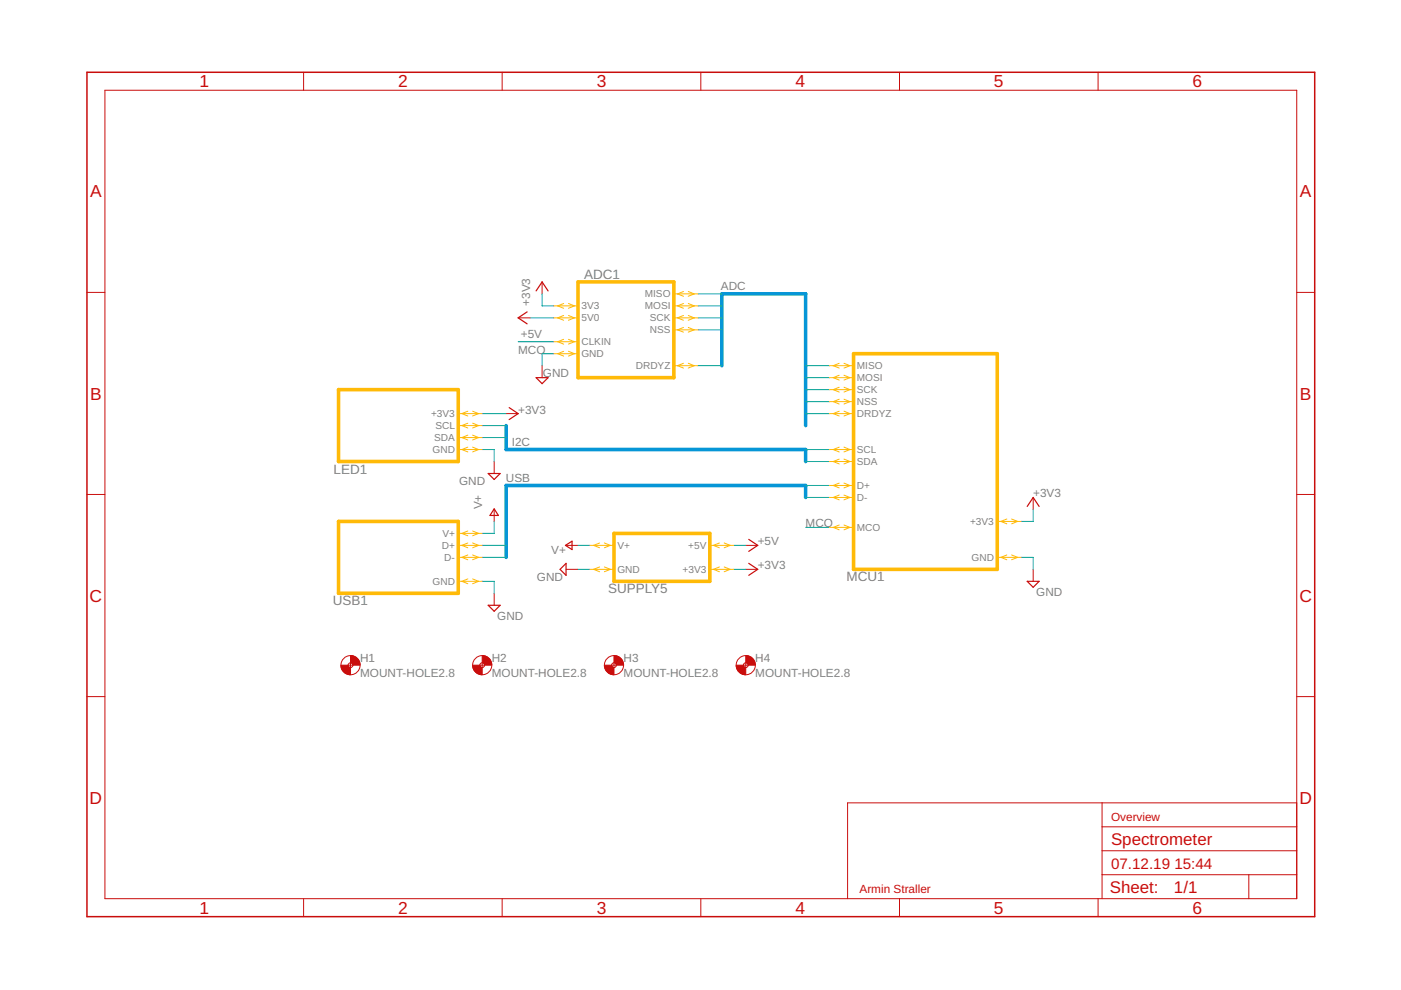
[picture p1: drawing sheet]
<svg xmlns="http://www.w3.org/2000/svg" width="297mm" height="210mm" viewBox="0 0 297 210" stroke-linecap="round" stroke-linejoin="round" font-family="sans-serif">
<g fill="none" stroke="#c90d0c" stroke-width=".25">
<path d="M111.8 66.1l-1.9 1.3 1.9 1.3M113.7 61.7l1.2-1.9 1.3 1.9M107.9 86.4l2 1.3-2 1.3M113.7 80.1h2.5l-1.3 1.2zM103.5 100.4h2.5l-1.2 1.3zM104.8 107.9l.9 1.4h-1.8zM119.9 115.6l1.4-.9v1.8zM120 119.4v2.6l-1.3-1.3zM158.7 119.4l2 1.3-2 1.3M158.7 114.4l2 1.2-2 1.3M217.8 107.4l1.3-1.9 1.2 1.9M103.5 128.3h2.5l-1.2 1.3z"/>
<path d="M217.8 123.3h2.5l-1.2 1.2z"/>
</g>
<g fill="none" stroke="#c90d0c" stroke-width=".21">
<path d="M22.2 19.1h252.7v171.4h-252.7zM64.4 15.3v3.8M106.5 15.3v3.8M148.6 15.3v3.8M190.7 15.3v3.8M232.8 15.3v3.8M114.9 59.8v2.5M18.4 62h3.8M109.9 67.4h2.5M114.9 77.5v2.6M274.9 62h3.8M104.8 97.9v2.5"/>
<path d="M107.3 87.7h2.6M18.4 104.8h3.8M104.8 108v2.6M120 115.6h2.6M158.1 115.6h2.6M219.1 105.5v2.5M274.9 104.8h3.8M104.8 125.8v2.5M120 120.7h2.6M158.1 120.7h2.6M219.1 120.7v2.6M18.4 147.7h3.8"/>
<path d="M73.8 141h1M74.3 140.5v1M101.7 141h1M102.2 140.5v1M129.7 141h1M130.2 140.5v1M157.6 141h1M158.1 140.5v1M274.9 147.7h3.8M233.7 170.2v20.3M233.7 175.3h41.2M274.9 170.2h-95.2v20.3"/>
<path d="M64.4 190.5v3.9M106.5 190.5v3.9M148.6 190.5v3.9M190.7 190.5v3.9M232.8 190.5v3.9M233.7 185.5h41.2M233.7 180.4h41.2M264.8 185.5v5"/>
<circle cx="74.3" cy="141" r="2.03"/>
<circle cx="74.3" cy="141" r=".51"/>
<circle cx="102.2" cy="141" r="2.03"/>
<circle cx="102.2" cy="141" r=".51"/>
<circle cx="130.2" cy="141" r="2.03"/>
<circle cx="130.2" cy="141" r=".51"/>
<circle cx="158.1" cy="141" r="2.03"/>
<circle cx="158.1" cy="141" r=".51"/>
</g>
<g fill="#c90d0c" stroke="#c90d0c" stroke-width=".21">
<path d="M74.3 139a2 2 0 0 1 2 2h-1.5l-.2-.4-.3-.1z" fill-rule="evenodd"/>
<path d="M72.3 141h1.5l.2 .4 .3 .1v1.6a2 2 0 0 1-2-2.1z" fill-rule="evenodd"/>
<path d="M102.2 139a2 2 0 0 1 2.1 2h-1.6v-.3l-.5-.2z" fill-rule="evenodd"/>
<path d="M100.2 141h1.5l.2 .4 .3 .1v1.6a2.04 2.04 0 0 1-2-2.1z" fill-rule="evenodd"/>
<path d="M130.2 139a2 2 0 0 1 2 2h-1.5l-.2-.4-.3-.1z" fill-rule="evenodd"/>
<path d="M128.1 141h1.6l.1 .3 .4 .2v1.6a2.04 2.04 0 0 1-2.1-2.1z" fill-rule="evenodd"/>
<path d="M158.1 139a2 2 0 0 1 2 2h-1.5l-.2-.4-.3-.1z" fill-rule="evenodd"/>
<path d="M156.1 141h1.5l.1 .3 .4 .2v1.6a2.04 2.04 0 0 1-2-2.1z" fill-rule="evenodd"/>
</g>
<path d="M18.4 15.3h260.3v179.1h-260.3z" fill="none" stroke="#c90d0c" stroke-width=".32"/>
<path d="M153 77.5v-15.2h17.8v27.9M107.3 90.2v5.1h63.5v2.6M170.8 105.5v-2.6h-63.5v15.3" fill="none" stroke="#0696d7" stroke-width=".76"/>
<g fill="none" stroke="#0dab76" stroke-width=".21">
<path d="M109.9 72.5h7.6M112.4 67.4h5.1M114.9 62.3v2.6h2.6M117.5 75h-2.6v2.5M148 62.3h5M148 77.5h5M148 64.9h5M148 67.4h5M148 69.9h5M170.8 77.5h5.1M102.2 87.7h5.1M102.2 95.3h2.6v2.6"/>
<path d="M102.2 90.2h5.1M102.2 92.8h5.1M170.8 80.1h5.1M170.8 82.6h5.1M170.8 85.2h5.1M170.8 87.7h5.1M170.8 95.3h5.1M170.8 97.9h5.1M102.2 115.6h5.1M102.2 118.2h5.1M104.8 110.6v2.5h-2.6M122.6 115.6h2.5"/>
<path d="M155.6 115.6h2.5M170.8 102.9h5.1M170.8 105.5h5.1M170.8 111.8h5.1M216.5 118.2h2.6v2.5M219.1 108v2.6h-2.6M102.2 123.3h2.6v2.5M122.6 120.7h2.5M155.6 120.7h2.5"/>
</g>
<path d="M122.6 59.8h20.3v20.3h-20.3zM181 75h30.4v45.7h-30.4zM71.8 82.6h25.4v15.3h-25.4zM71.8 110.6h25.4v15.2h-25.4zM130.2 113.1h20.3v10.2h-20.3z" fill="none" stroke="#ffba08" stroke-width=".76"/>
<g fill="none" stroke="#ffba08" stroke-width=".21">
<path d="M117.5 64.9h5.1M117.5 67.4h5.1M117.5 75h5.1M117.5 72.5h5.1M119.5 64.3l-1.3 .6 1.3 .5M119.5 66.9l-1.3 .5 1.3 .5M119.5 74.5l-1.3 .5 1.3 .5M119.5 71.9l-1.3 .6 1.3 .5M120.5 64.3l1.3 .6-1.3 .5M120.5 66.9l1.3 .5-1.3 .5M120.5 74.5l1.3 .5-1.3 .5M120.5 71.9l1.3 .6-1.3 .5"/>
<path d="M142.9 77.5h5.1M142.9 64.9h5.1M142.9 67.4h5.1M142.9 62.3h5.1M142.9 69.9h5.1M144.9 77l-1.3 .5 1.3 .5M144.9 61.8l-1.3 .5 1.3 .5M144.9 64.3l-1.3 .6 1.3 .5M144.9 66.9l-1.3 .5 1.3 .5M144.9 69.4l-1.3 .5 1.3 .5M145.9 77l1.3 .5-1.3 .5M145.9 61.8l1.3 .5-1.3 .5"/>
<path d="M145.9 64.3l1.3 .6-1.3 .5M145.9 66.9l1.3 .5-1.3 .5M145.9 69.4l1.3 .5-1.3 .5M175.9 77.5h5.1M177.9 77l-1.2 .5 1.2 .5M177.9 79.6l-1.2 .5 1.2 .5M178.9 79.6l1.3 .5-1.3 .5M178.9 77l1.3 .5-1.3 .5M97.2 87.7h5M97.2 95.3h5M97.2 90.2h5M97.2 92.8h5"/>
<path d="M99.2 94.8l-1.3 .5 1.3 .5M99.2 87.2l-1.3 .5 1.3 .5M99.2 89.7l-1.3 .5 1.3 .5M99.2 92.3l-1.3 .5 1.3 .5M100.2 94.8l1.3 .5-1.3 .5M100.2 87.2l1.3 .5-1.3 .5M100.2 89.7l1.3 .5-1.3 .5M100.2 92.3l1.3 .5-1.3 .5M175.9 80.1h5.1M175.9 82.6h5.1M175.9 85.2h5.1M175.9 87.7h5.1"/>
<path d="M175.9 95.3h5.1M175.9 97.9h5.1M177.9 82.1l-1.2 .5 1.2 .5M177.9 84.6l-1.2 .6 1.2 .5M177.9 87.2l-1.2 .5 1.2 .5M177.9 94.8l-1.2 .5 1.2 .5M177.9 97.3l-1.2 .6 1.2 .5M178.9 82.1l1.3 .5-1.3 .5M178.9 84.6l1.3 .6-1.3 .5M178.9 87.2l1.3 .5-1.3 .5M178.9 94.8l1.3 .5-1.3 .5M178.9 97.3l1.3 .6-1.3 .5"/>
<path d="M97.2 115.6h5M97.2 118.2h5M97.2 113.1h5M99.2 115.1l-1.3 .5 1.3 .5M99.2 117.7l-1.3 .5 1.3 .5M99.2 112.6l-1.3 .5 1.3 .5M100.2 115.1l1.3 .5-1.3 .5M100.2 117.7l1.3 .5-1.3 .5M100.2 112.6l1.3 .5-1.3 .5M125.1 115.6h5.1M127.1 115.1l-1.2 .5 1.2 .5M128.1 115.1l1.3 .5-1.3 .5"/>
<path d="M150.5 115.6h5.1M152.5 115.1l-1.2 .5 1.2 .5M153.5 115.1l1.3 .5-1.3 .5M175.9 102.9h5.1M175.9 105.5h5.1M175.9 111.8h5.1M177.9 102.4l-1.2 .5 1.2 .5M177.9 105l-1.2 .5 1.2 .5M177.9 111.3l-1.2 .5 1.2 .5M178.9 102.4l1.3 .5-1.3 .5M178.9 105l1.3 .5-1.3 .5M178.9 111.3l1.3 .5-1.3 .5"/>
<path d="M211.4 118.2h5.1M211.4 110.6h5.1M213.5 117.7l-1.3 .5 1.3 .5M213.5 110l-1.3 .6 1.3 .5M214.5 117.7l1.3 .5-1.3 .5M214.5 110l1.3 .6-1.3 .5M97.2 123.3h5M99.2 122.7l-1.3 .6 1.3 .5M100.2 122.7l1.3 .6-1.3 .5M125.1 120.7h5.1M127.1 120.2l-1.2 .5 1.2 .5M128.1 120.2l1.3 .5-1.3 .5"/>
<path d="M150.5 120.7h5.1M152.5 120.2l-1.2 .5 1.2 .5M153.5 120.2l1.3 .5-1.3 .5"/>
</g>
<g font-size="3.7" fill="#c90d0c">
<text x="42.3" y="18.5">1</text>
<text x="84.4" y="18.5">2</text>
<text x="126.5" y="18.5">3</text>
<text x="168.6" y="18.5">4</text>
<text x="210.7" y="18.5">5</text>
<text x="252.9" y="18.5">6</text>
<text x="19.1" y="41.9">A</text>
<text x="275.6" y="41.9">A</text>
<text x="19.1" y="84.7">B</text>
<text x="275.6" y="84.7">B</text>
<text x="19" y="127.6">C</text>
<text x="275.5" y="127.6">C</text>
<text x="19" y="170.4">D</text>
<text x="275.5" y="170.4">D</text>
<text x="42.3" y="193.7">1</text>
<text x="84.4" y="193.7">2</text>
<text x="126.5" y="193.7">3</text>
<text x="168.6" y="193.7">4</text>
<text x="210.7" y="193.7">5</text>
<text x="252.9" y="193.7">6</text>
</g>
<g font-size="3.6" fill="#c90d0c">
<text x="235.6" y="179.1">Spectrometer</text>
<text x="235.3" y="189.4">Sheet:</text>
<text x="248.9" y="189.3">1/1</text>
</g>
<g font-size="3.2" fill="#c90d0c">
<text x="235.6" y="184.2">07.12.19</text>
<text x="249" y="184.2">15:44</text>
</g>
<g font-size="2.9" fill="#808080">
<text x="123.8" y="59.3">ADC1</text>
<text x="70.7" y="100.4">LED1</text>
<text x="128.9" y="125.8">SUPPLY5</text>
<text x="179.5" y="123.3">MCU1</text>
<text x="70.6" y="128.3">USB1</text>
</g>
<g font-size="2.5" fill="#808080">
<text x="112.4" y="64.8" transform="rotate(-90 112.4 64.8)">+3V3</text>
<text x="152.8" y="61.5">ADC</text>
<text x="110.4" y="71.7">+5V</text>
<text x="109.9" y="75">MCO</text>
<text x="115.1" y="80">GND</text>
<text x="109.9" y="87.7">+3V3</text>
<text x="108.5" y="94.6">I2C</text>
<text x="97.3" y="102.8">GND</text>
<text x="107.3" y="102.2">USB</text>
<text x="219.1" y="105.5">+3V3</text>
<text x="102.2" y="108" transform="rotate(-90 102.2 108)">V+</text>
<text x="170.8" y="111.8">MCO</text>
<text x="116.9" y="117.4">V+</text>
<text x="160.7" y="115.6">+5V</text>
<text x="113.8" y="123.1">GND</text>
<text x="160.7" y="120.7">+3V3</text>
<text x="105.4" y="131.5">GND</text>
<text x="219.7" y="126.4">GND</text>
<text x="76.3" y="143.5">MOUNT-HOLE2.8</text>
<text x="76.3" y="140.4">H1</text>
<text x="104.3" y="143.5">MOUNT-HOLE2.8</text>
<text x="104.3" y="140.4">H2</text>
<text x="132.2" y="143.5">MOUNT-HOLE2.8</text>
<text x="132.2" y="140.4">H3</text>
<text x="160.1" y="143.5">MOUNT-HOLE2.8</text>
<text x="160.1" y="140.4">H4</text>
</g>
<g font-size="2.5" fill="#c90d0c">
<text x="235.6" y="174">Overview</text>
<text x="182.2" y="189.3">Armin Straller</text>
</g>
<g font-size="2.1" fill="#808080">
<text x="123.3" y="65.6">3V3</text>
<text x="136.7" y="63.1">MISO</text>
<text x="136.7" y="65.6">MOSI</text>
<text x="123.3" y="68.1">5V0</text>
<text x="137.8" y="68.1">SCK</text>
<text x="137.8" y="70.7">NSS</text>
<text x="123.3" y="75.8">GND</text>
<text x="123.3" y="73.2">CLKIN</text>
<text x="134.8" y="78.3">DRDYZ</text>
<text x="181.7" y="78.3">MISO</text>
<text x="181.7" y="80.8">MOSI</text>
<text x="181.7" y="83.4">SCK</text>
<text x="91.4" y="88.5">+3V3</text>
<text x="181.7" y="85.9">NSS</text>
<text x="181.7" y="88.5">DRDYZ</text>
<text x="92" y="93.5">SDA</text>
<text x="92.3" y="91">SCL</text>
<text x="91.7" y="96.1">GND</text>
<text x="181.7" y="96.1">SCL</text>
<text x="181.7" y="98.6">SDA</text>
<text x="181.7" y="103.7">D+</text>
<text x="181.7" y="106.2">D-</text>
<text x="93.8" y="113.9">V+</text>
<text x="181.7" y="112.6">MCO</text>
<text x="205.7" y="111.3">+3V3</text>
<text x="93.7" y="116.4">D+</text>
<text x="94.2" y="118.9">D-</text>
<text x="130.9" y="116.4">V+</text>
<text x="145.9" y="116.4">+5V</text>
<text x="206" y="118.9">GND</text>
<text x="91.7" y="124">GND</text>
<text x="130.9" y="121.5">GND</text>
<text x="144.7" y="121.5">+3V3</text>
</g>
</svg>
